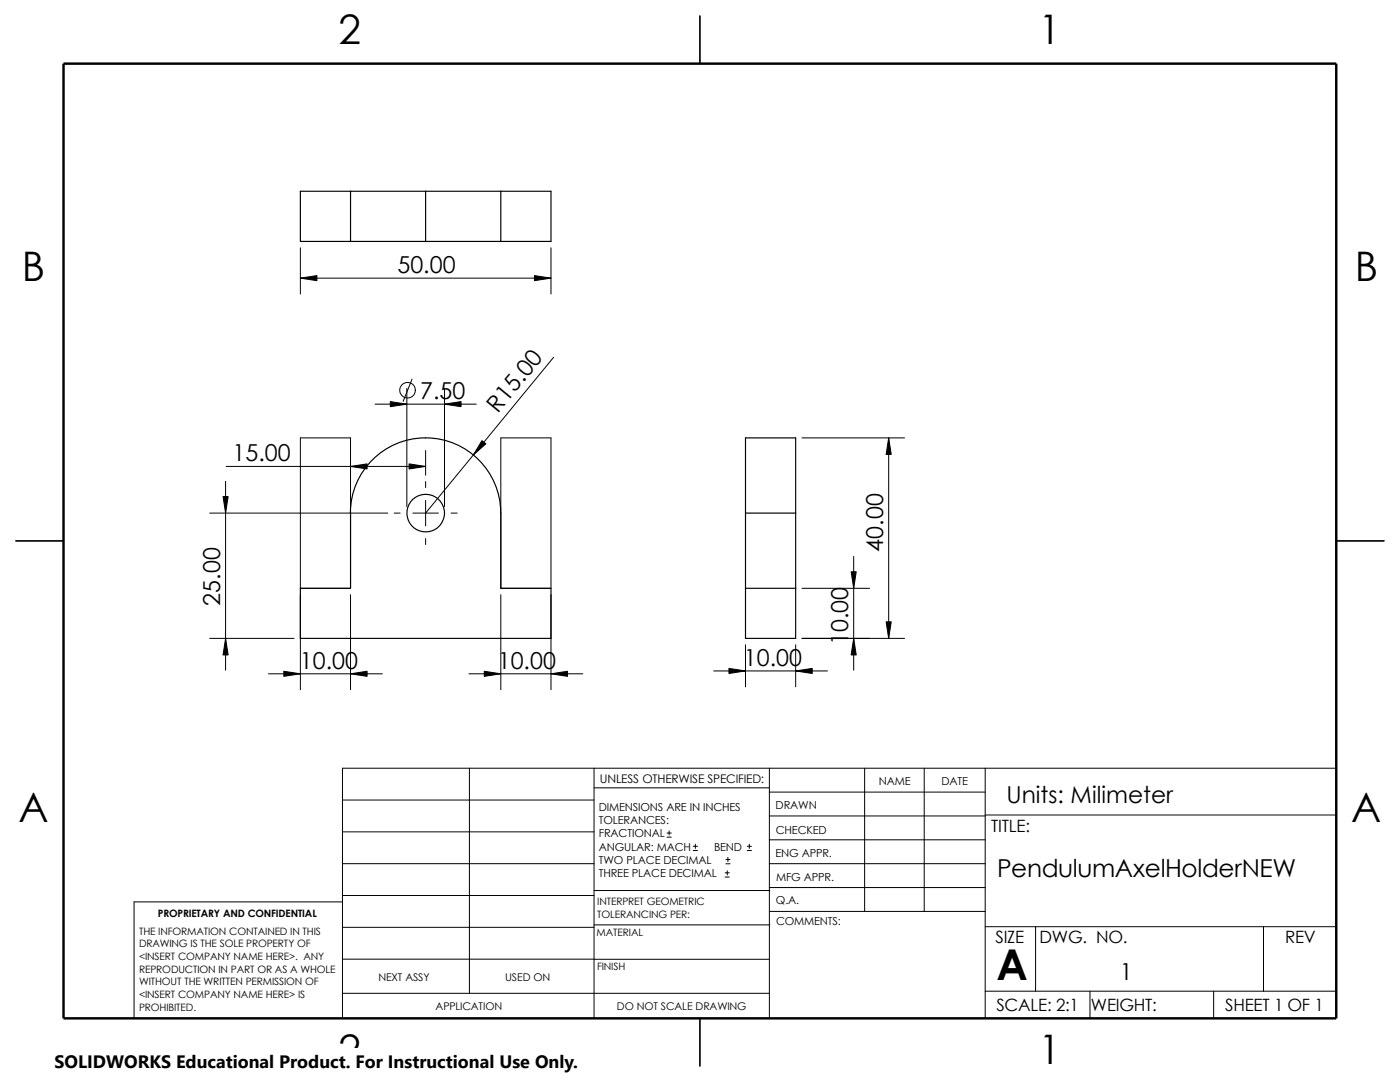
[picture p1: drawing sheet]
<svg xmlns="http://www.w3.org/2000/svg" width="279mm" height="216mm" viewBox="0 0 279 216" stroke-linecap="round" stroke-linejoin="round" font-family="sans-serif">
<g fill="none" stroke="#000" stroke-width=".2">
<path d="M59.9 55.5h50.1M59.9 49.4v9.3M110 49.4v9.3M81.2 77.5v23.6M82.2 75.6l-1.7 4.5M88.7 77.5v23.6M110.5 71.3l-25.6 31.1M45 96v37.7M45.1 93.1h39.8M59.9 87.4h10.1v30h-10.1zM74.8 80.6h20.3M84.9 89.9v4.9"/>
<path d="M84.9 96.1v1.2M84.9 99.8v5.1M99.9 87.4h10.1v30h-10.1zM160.1 87.4h20.4M177.4 87.4v40M41.8 102.4h35.6M59.9 118.7v18.9M70 118.7v18.9M78.7 102.4h1.2M82.4 102.4h5.1M84.9 107.5v1.2M90 102.4h1.2"/>
<path d="M99.9 118.7v18.9M110 118.7v18.9M160.1 117.4h13.4M170.4 111v22.7M41.8 127.4h16.9M53.6 134.5h22.7M93.6 134.5h22.7M142.4 133.9h22.7M148.8 128.7v8.4M158.8 128.7v8.4M180.5 127.4h-20.4M68.3 159.6h50.3"/>
<path d="M93.7 153.3v44.9M118.6 157.2h34.9M118.6 153.3v49.9M153.5 158.1h43.1M153.5 153.3v49.9M172.6 153.3v28.6M184.4 153.3v28.6M196.6 153.3v49.9M266.7 153.3h-198.4v49.9M68.3 172.3h50.3M68.3 178.7h50.3M68.3 166h50.3"/>
<path d="M68.3 180h-41.5v23.2M118.6 177.7h35M133.1 167h.9M133.1 166.2h.9M133.5 165.8v.8M138.3 169.7h.9M138.3 168.9h.9M138.8 168.4v.9M144.7 175h.8M144.7 174.2h.8M144.9 172.4h.8M144.9 171.5h.8"/>
<path d="M145.1 173.8v.8M145.3 171.1v.8M149.1 169.7h.9M149.1 168.9h.9M149.5 168.4v.9M153.5 162.8h43.1M153.5 167.6h43.1M153.5 172.3h43.1M153.5 177.1h43.1M196.6 162.6h70.1M68.3 185h50.3M68.3 191.4h85.2"/>
<path d="M68.3 198.2h85.2M118.6 184.6h35M153.6 181.9h43M196.6 184.9h70.1M196.6 197.8h70.1M206.7 184.9v12.9M217.5 197.8v5.4M242.2 197.8v5.4M252.2 184.9v12.9"/>
<circle cx="81.3" cy="77.9" r="1.55"/>
</g>
<g fill="none" stroke="#000" stroke-width=".23">
<path d="M139.7 3.2v9.5M70 38.2h-10.1v10h10.1M84.9 38.2h15M84.9 38.2h-14.9v10h14.9M84.9 38.2v10M99.9 38.2v10h-15M99.9 38.2h10.1v10h-10.1M3.2 107.9h9.5M69.9 102.4a15 15 0 0 1 15-15 15 15 0 0 1 15 15v15h10.1v10h-50.1v-10h10.1v-15M148.8 117.4h10M158.8 102.4h-10v15M158.8 102.4v-15h-10v15"/>
<path d="M158.8 102.4v25h-10v-10M266.7 107.9h9.5M139.7 203.2v9.5"/>
<circle cx="85" cy="102.4" r="3.8"/>
</g>
<path d="M12.7 12.7h254v190.5h-254z" fill="none" stroke="#000" stroke-width=".49"/>
<g fill="#000" stroke="#000" stroke-width=".2">
<path d="M59.9 55.5l3.3-.5v1z" fill-rule="evenodd"/>
<path d="M106.7 55l3.3 .5-3.3 .5z" fill-rule="evenodd"/>
<path d="M70 93.1l3.3-.5v1z" fill-rule="evenodd"/>
<path d="M77.9 80.1l3.3 .5-3.3 .6z" fill-rule="evenodd"/>
<path d="M81.6 92.6l3.3 .5-3.3 .5z" fill-rule="evenodd"/>
<path d="M88.7 80.6l3.3-.5v1.1z" fill-rule="evenodd"/>
<path d="M96.2 87.9l.8 .7-2.5 2.2z" fill-rule="evenodd"/>
<path d="M177.4 87.4l.5 3.3h-1.1z" fill-rule="evenodd"/>
<path d="M44.5 99.1h1l-.5 3.3z" fill-rule="evenodd"/>
<path d="M169.9 114.1h1l-.5 3.3z" fill-rule="evenodd"/>
<path d="M45 127.4l.5 3.3h-1z" fill-rule="evenodd"/>
<path d="M56.6 133.9l3.3 .6-3.3 .5z" fill-rule="evenodd"/>
<path d="M70 134.5l3.3-.6v1.1z" fill-rule="evenodd"/>
<path d="M96.6 133.9l3.3 .6-3.3 .5z" fill-rule="evenodd"/>
<path d="M110 134.5l3.3-.6v1.1z" fill-rule="evenodd"/>
<path d="M145.5 133.4l3.3 .5-3.3 .5z" fill-rule="evenodd"/>
<path d="M158.8 133.9l3.3-.5v1z" fill-rule="evenodd"/>
<path d="M170.4 127.4l.5 3.3h-1z" fill-rule="evenodd"/>
<path d="M176.8 124.1h1.1l-.5 3.3z" fill-rule="evenodd"/>
</g>
<path d="M10.9 209.2h104.7v6.7h-104.7z" fill="#fff"/>
<text font-size="8.5" x="198.9" y="195.5">A</text>
<g font-size="8.1">
<text x="67.6" y="8.8">2</text>
<text x="207.3" y="8.8">1</text>
<text x="4.4" y="56.1">B</text>
<text x="270.4" y="56.1">B</text>
<text x="3.7" y="164.1">A</text>
<text x="269.7" y="164.1">A</text>
<text x="67.6" y="212.3">2</text>
<text x="207.3" y="212.3">1</text>
</g>
<text font-size="4.9" x="199" y="175">PendulumAxelHolderNEW</text>
<g font-size="4.7">
<text x="79.3" y="54.5">50.00</text>
<text x="83.8" y="79.6">7.50</text>
<text x="99.3" y="82.5" transform="rotate(-51 99.3 82.5)">R15.00</text>
<text x="46.4" y="92.1">15.00</text>
<text x="176.3" y="110.1" transform="rotate(-90 176.3 110.1)">40.00</text>
<text x="43.9" y="120.8" transform="rotate(-90 43.9 120.8)">25.00</text>
<text x="169.3" y="128.7" transform="rotate(-90 169.3 128.7)">10.00</text>
<text x="59.9" y="133.4">10.00</text>
<text x="99.3" y="133.4">10.00</text>
<text x="148.4" y="132.9">10.00</text>
<text x="200.9" y="160.3">Units: Milimeter</text>
<text x="223.5" y="195.6">1</text>
</g>
<text font-size="3.6" x="10.9" y="213">SOLIDWORKS Educational Product. For Instructional Use Only.</text>
<g font-size="3.4">
<text x="197.8" y="166">TITLE:</text>
<text x="198.7" y="188.1">SIZE</text>
<text x="207.5" y="188.1">DWG. NO.</text>
<text x="256.5" y="188.2">REV</text>
<text x="198.8" y="201.7">SCALE: 2:1</text>
<text x="217.7" y="201.7">WEIGHT:</text>
<text x="244.5" y="201.7">SHEET 1 OF 1</text>
</g>
<text font-size="2.4" x="119.7" y="156.2">UNLESS OTHERWISE SPECIFIED:</text>
<g font-size="2.2">
<text x="119.5" y="161.8">DIMENSIONS ARE IN INCHES</text>
<text x="154.8" y="161.5">DRAWN</text>
<text x="175.4" y="156.7">NAME</text>
<text x="187.9" y="156.7">DATE</text>
<text x="119.5" y="164.4">TOLERANCES:</text>
<text x="119.5" y="167.1">FRACTIONAL</text>
<text x="154.8" y="166.3">CHECKED</text>
<text x="119.5" y="172.4">TWO PLACE DECIMAL</text>
<text x="119.5" y="169.7">ANGULAR: MACH</text>
<text x="142.5" y="169.7">BEND</text>
<text x="154.8" y="171">ENG APPR.</text>
<text x="119.5" y="175">THREE PLACE DECIMAL</text>
<text x="154.9" y="175.7">MFG APPR.</text>
<text x="154.9" y="180.4">Q.A.</text>
<text x="154.9" y="184.7">COMMENTS:</text>
</g>
<g font-size="2.1">
<text x="75.5" y="195.7">NEXT ASSY</text>
<text x="100.8" y="195.7">USED ON</text>
<text x="86.9" y="201.6">APPLICATION</text>
<text x="123.1" y="201.6">DO NOT SCALE DRAWING</text>
</g>
<g font-size="2">
<text x="31.5" y="182.9">PROPRIETARY AND CONFIDENTIAL</text>
<text x="119.2" y="180.6">INTERPRET GEOMETRIC</text>
<text x="119.2" y="183.1">TOLERANCING PER:</text>
<text x="27.7" y="186.5">THE INFORMATION CONTAINED IN THIS</text>
<text x="27.7" y="189.1">DRAWING IS THE SOLE PROPERTY OF</text>
<text x="27.7" y="191.6">&lt;INSERT COMPANY NAME HERE&gt;. ANY</text>
<text x="119.1" y="186.7">MATERIAL</text>
<text x="27.7" y="194.1">REPRODUCTION IN PART OR AS A WHOLE</text>
<text x="27.7" y="196.6">WITHOUT THE WRITTEN PERMISSION OF</text>
<text x="119.1" y="193.5">FINISH</text>
<text x="27.7" y="201.7">PROHIBITED.</text>
<text x="27.7" y="199.2">&lt;INSERT COMPANY NAME HERE&gt; IS</text>
</g>
</svg>
